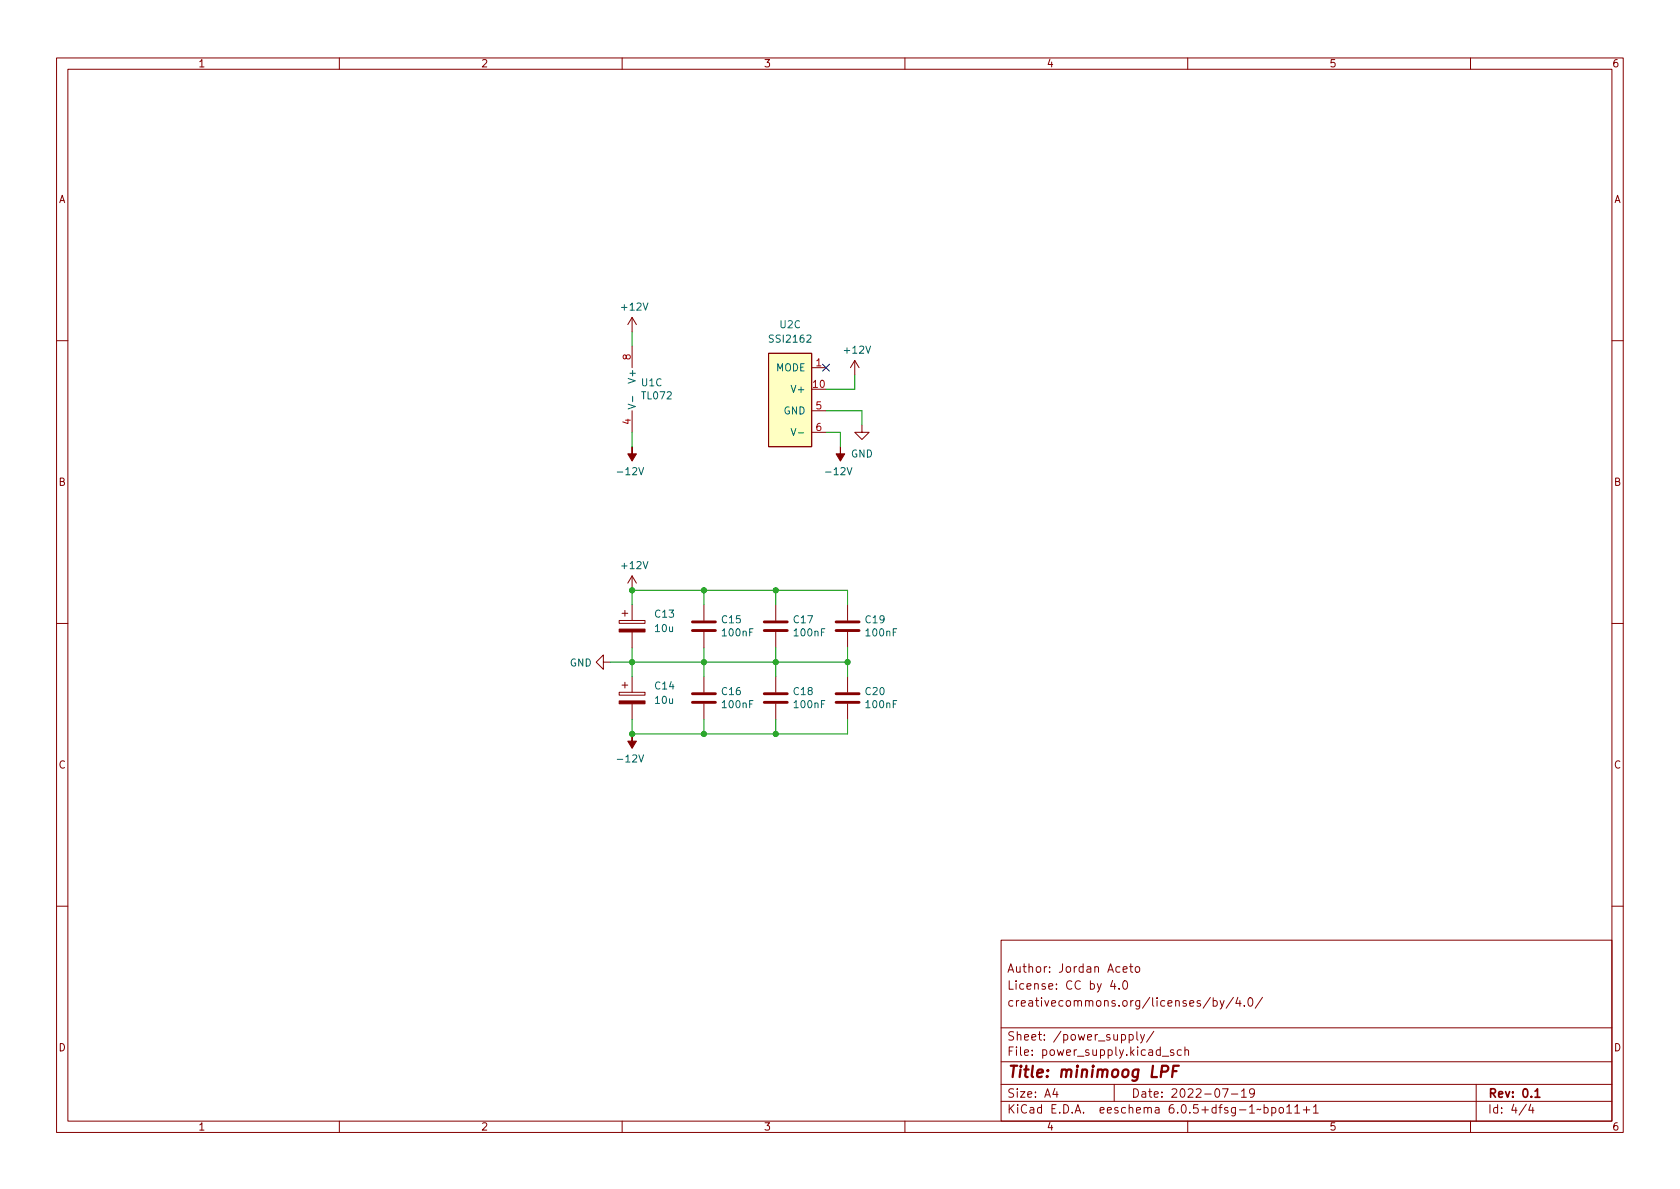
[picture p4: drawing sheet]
<svg xmlns="http://www.w3.org/2000/svg" width="297mm" height="210mm" viewBox="0 0 297 210" stroke-linecap="round" stroke-linejoin="round" font-family="sans-serif">
<g fill="none" stroke="#840000" stroke-width=".18">
<path d="M10 10.2h277v190.1h-277zM12 12.2h273v186.1h-273zM60 10.2v2M110 10.2v2M160 10.2v2M210 10.2v2M260 10.2v2M111.8 56.1v2.6M111.8 56.1l-.8 1.3M111.8 56.1l.7 1.3M10 60.2h2M111.8 61.2v3.8"/>
<path d="M111.8 72.6v3.8M135.9 62.5h7.6v16.5h-7.6zM143.5 65h2.5M143.5 72.6h2.5M143.5 76.4h2.5M151.1 63.7l-.7 1.3M151.1 63.7v2.6M151.1 63.7l.8 1.3M152.4 75.2v1.2h1.3l-1.3 1.3-1.3-1.3h1.3M285 60.2h2M10 110.2h2M106.7 117.1v-1.3l-1.3 1.3 1.3 1.3v-1.3h1.2"/>
<path d="M109.5 109.7h4.5v.5h-4.5zM110 108.5h1M110.5 107.9v1.1M111.8 101.8l-.8 1.3M111.8 101.8v2.6M111.8 106.9v2.8M111.8 111.8v2.7M111.8 119.6v2.8M111.8 101.8l.7 1.3M124.5 106.9v2.8M124.5 111.8v2.7M124.5 119.6v2.8"/>
<path d="M137.2 106.9v2.8M137.2 111.8v2.7M137.2 119.6v2.8M149.9 106.9v2.8M149.9 111.8v2.7M149.9 119.6v2.8M285 110.2h2M109.5 122.4h4.5v.5h-4.5zM110 121.2h1M110.5 120.6v1.1M111.8 124.5v2.7M124.5 124.5v2.7"/>
<path d="M137.2 124.5v2.7M149.9 124.5v2.7M10 160.2h2M177 166.3h108v32h-108zM196.7 173.4l-.3 1h.9M197.1 173.9v1M197.9 174.8v.1M198.6 171.4l.7-.1-.1-.3-.4-.1-.2 .2v.8h.6M198.6 173.6l.3-.2a.81 .81 0 0 1 .5 .7 .81 .81 0 0 1-.3 .8h-.1a.81 .81 0 0 1-.4-1.3zM199.7 170.9h.6M199.9 170.4v1.3l.4 .2M200.9 171l.3-.1 .3 .3v.4l-.3 .3h-.3l-.2-.3v-.4z"/>
<path d="M214 176.4l-1.3 1.9M214.5 177l.4-.1 .3 .3v.4l-.1 .3h-.6M214.5 176.4v1.5M215.7 176.9l.4 1M216.4 176.9l-.5 1.4-.2 .1M218.1 176.4l-1.3 1.9M218.9 176.4l-.4 1h.9M219.2 176.9v1M220 177.8v.1M220.8 176.6l.2-.2a.81 .81 0 0 1 .6 .7 .81 .81 0 0 1-.3 .8h-.2a.81 .81 0 0 1-.3-1.3zM223.2 176.4l-1.3 1.9M285 160.2h2"/>
<path d="M60 198.3v2M110 198.3v2M160 198.3v2M177 194.8h108M177 191.8h108M177 187.8h108M177 181.8h108M186.5 192.5l-.4 1h1M186.9 193v1M197 191.8v3M199.6 183l.5-.1 .3 .3v.4l-.2 .3h-.6M199.6 182.9v1.5"/>
<path d="M201 182.4v1.3l.2 .2M201.6 182.9l.4 1M202.4 182.9l-.5 1.4-.3 .1M204 182.4l-1.3 1.9M205.5 186.8h1.1M207.5 185.7l-.4-.1-.2 .2 .1 .3 .5 .1v.4h-.6M208.9 185.7l-.5-.1-.3 .3v.4l.2 .3h.6M209.5 185.8l.2-.2 .4 .1v.9M209.5 185.1v1.5M210 198.3v2M216.1 192.5h1l-.6 1.5M217.7 193.5h1.2"/>
<path d="M219.5 193l.4-.5v1.5M219.5 194h.9M221.8 193.2l-.3 .3-.4-.1-.2-.2 .2-.6 .4-.1 .2 .2a.99 .99 0 0 1-.3 1.3h-.3M223.5 195.9l.4-.1 .3 .3v.4l-.1 .3h-.6M223.5 195.3v1.5M224.9 195.9l.4-.1 .3 .3v.4l-.2 .3h-.5M224.9 195.8v1.5M226.3 195.9l.3-.1 .3 .3v.4l-.3 .3h-.3l-.2-.3v-.4zM227.5 195.8l.4-.5v1.5M227.5 196.8h.9M228.9 195.8l.5-.5v1.5M228.9 196.8h.9"/>
<path d="M230.4 196.3h1.2M231 195.7v1.1M232.2 195.8l.4-.5v1.5M232.2 196.8h.9M260 198.3v2M261 191.8v6.5M269.9 195.3l-1.3 1.9M270.6 195.3l-.3 1h.9M271 195.8v1"/>
</g>
<path d="M271.4 193l.4-.5v1.5M271.4 194h.9" fill="none" stroke="#840000" stroke-width=".3"/>
<path d="M205.3 189.5h.8a.55 .55 0 0 0 .5-.5 .55 .55 0 0 0-.4-.5h-.7l-.3 2M207.4 189.4h.6M208.4 188.5h-.9l-.3 2" fill="none" stroke="#840000" stroke-width=".4"/>
<g fill="#840000" stroke="#840000" stroke-width=".18">
<path d="M111.8 79v1.3h.7l-.7 1.2-.8-1.2h.8z"/>
<path d="M111.8 129.8v1.3h.7l-.7 1.2-.8-1.2h.8z"/>
<path d="M148.6 79v1.3h.8l-.8 1.2-.8-1.2h.8z"/>
<path d="M109.5 123.9h4.5v.6h-4.5z"/>
<path d="M109.5 111.2h4.5v.6h-4.5z"/>
</g>
<path d="M122.4 111.5h4.1M122.4 110h4.1M135.1 111.5h4.1M135.1 110h4.1M147.8 111.5h4.1M147.8 110h4.1M122.4 124.2h4.1M122.4 122.7h4.1M135.1 124.2h4.1M135.1 122.7h4.1M147.8 124.2h4.1M147.8 122.7h4.1" fill="none" stroke="#840000" stroke-width=".51"/>
<path d="M135.9 62.5h7.6v16.5h-7.6z" fill="#ffffc2" stroke="#ffffc2" stroke-width=".18"/>
<path d="M111.1 71.5l1.2 .4-1.2 .4M111.9 70.1v.9M139.9 75.8l.4 1.2 .4-1.2M141.1 76.5h1" fill="none" stroke="#006464" stroke-width=".18"/>
<g fill="none" stroke="#009600" stroke-width=".18">
<path d="M111.8 58.7v2.5M111.8 76.4v2.6M146 72.6h6.4v2.6M146 76.4h2.6v2.6M151.1 66.3v2.5h-5.1M107.9 117.1h42M111.8 106.9v-2.5h38.1v2.5M111.8 114.5v5.1M124.5 104.4v2.5M124.5 114.5v5.1M137.2 104.4v2.5M137.2 114.5v5.1"/>
<path d="M149.9 114.5v5.1M111.8 127.2v2.6h38.1v-2.6M124.5 127.2v2.6M137.2 127.2v2.6"/>
</g>
<path d="M145.4 64.4l1.3 1.2M146.7 64.4l-1.3 1.2" fill="none" stroke="#000084" stroke-width=".18"/>
<g fill="#009600" stroke="#009600" stroke-width=".18">
<circle cx="149.9" cy="117.1" r=".46"/>
<circle cx="137.2" cy="117.1" r=".46"/>
<circle cx="137.2" cy="129.8" r=".46"/>
<circle cx="124.5" cy="129.8" r=".46"/>
<circle cx="124.5" cy="104.4" r=".46"/>
<circle cx="124.5" cy="117.1" r=".46"/>
<circle cx="111.8" cy="129.8" r=".46"/>
<circle cx="111.8" cy="104.4" r=".46"/>
<circle cx="111.8" cy="117.1" r=".46"/>
<circle cx="137.2" cy="104.4" r=".46"/>
</g>
<text font-size="2.8" fill="#840000" x="178" y="190.6">Title: minimoog LPF</text>
<g font-size="2.1" fill="#840000">
<text x="178" y="172">Author: Jordan Aceto</text>
<text x="178" y="178">creativecommons.org/licenses/by/4.0/</text>
<text x="178" y="175">License: CC by 4.0</text>
<text x="178" y="184">Sheet: /power_supply/</text>
<text x="178" y="186.7">File: power_supply.kicad_sch</text>
<text x="178" y="196.9">KiCad E.D.A. eeschema 6.0.5+dfsg-1~bpo11+1</text>
<text x="178" y="194.1">Size: A4</text>
<text x="200" y="194.1">Date: 2022-07-19</text>
<text x="263" y="194.1">Rev: 0.1</text>
<text x="263" y="196.9">Id: 4/4</text>
</g>
<g font-size="1.8" fill="#840000">
<text x="35" y="11.9">1</text>
<text x="85" y="11.9">2</text>
<text x="135" y="11.9">3</text>
<text x="185" y="11.9">4</text>
<text x="235" y="11.9">5</text>
<text x="285" y="11.9">6</text>
<text x="10.3" y="35.9">A</text>
<text x="285.3" y="35.9">A</text>
<text x="10.3" y="85.9">B</text>
<text x="285.3" y="85.9">B</text>
<text x="10.3" y="135.9">C</text>
<text x="285.3" y="135.9">C</text>
<text x="10.3" y="185.9">D</text>
<text x="285.3" y="185.9">D</text>
<text x="35" y="199.9">1</text>
<text x="85" y="199.9">2</text>
<text x="135" y="199.9">3</text>
<text x="185" y="199.9">4</text>
<text x="235" y="199.9">5</text>
<text x="285" y="199.9">6</text>
</g>
<g font-size="1.8" fill="#006464">
<text x="110.1" y="54.9">+12V</text>
<text x="137.9" y="58">U2C</text>
<text x="136.3" y="60.6">SSI2162</text>
<text x="137.2" y="65.7">MODE</text>
<text x="149.4" y="62.5">+12V</text>
<text x="112.4" y="67.4" transform="rotate(-90 112.4 67.4)">V+</text>
<text x="113.4" y="68.3">U1C</text>
<text x="113.6" y="70.6">TL072</text>
<text x="140.3" y="69.5">V+</text>
<text x="138.6" y="73.3">GND</text>
<text x="150.4" y="80.9">GND</text>
<text x="109.5" y="84">-12V</text>
<text x="146.3" y="84">-12V</text>
<text x="110.1" y="100.6">+12V</text>
<text x="115.9" y="109.2">C13</text>
<text x="115.9" y="111.8">10u</text>
<text x="127.7" y="110.2">C15</text>
<text x="127.8" y="112.5">100nF</text>
<text x="140.4" y="110.2">C17</text>
<text x="140.5" y="112.5">100nF</text>
<text x="153.1" y="110.2">C19</text>
<text x="153.2" y="112.5">100nF</text>
<text x="100.7" y="117.9">GND</text>
<text x="115.9" y="121.9">C14</text>
<text x="115.9" y="124.5">10u</text>
<text x="127.7" y="122.9">C16</text>
<text x="127.8" y="125.2">100nF</text>
<text x="140.4" y="122.9">C18</text>
<text x="140.5" y="125.2">100nF</text>
<text x="153.1" y="122.9">C20</text>
<text x="153.2" y="125.2">100nF</text>
<text x="109.5" y="134.8">-12V</text>
</g>
<g font-size="1.8" fill="#a90000">
<text x="111.5" y="63.6" transform="rotate(-90 111.5 63.6)">8</text>
<text x="144.3" y="64.8">1</text>
<text x="143.8" y="68.6">10</text>
<text x="111.5" y="75" transform="rotate(-90 111.5 75)">4</text>
<text x="144.3" y="72.4">5</text>
<text x="144.3" y="76.2">6</text>
</g>
</svg>
